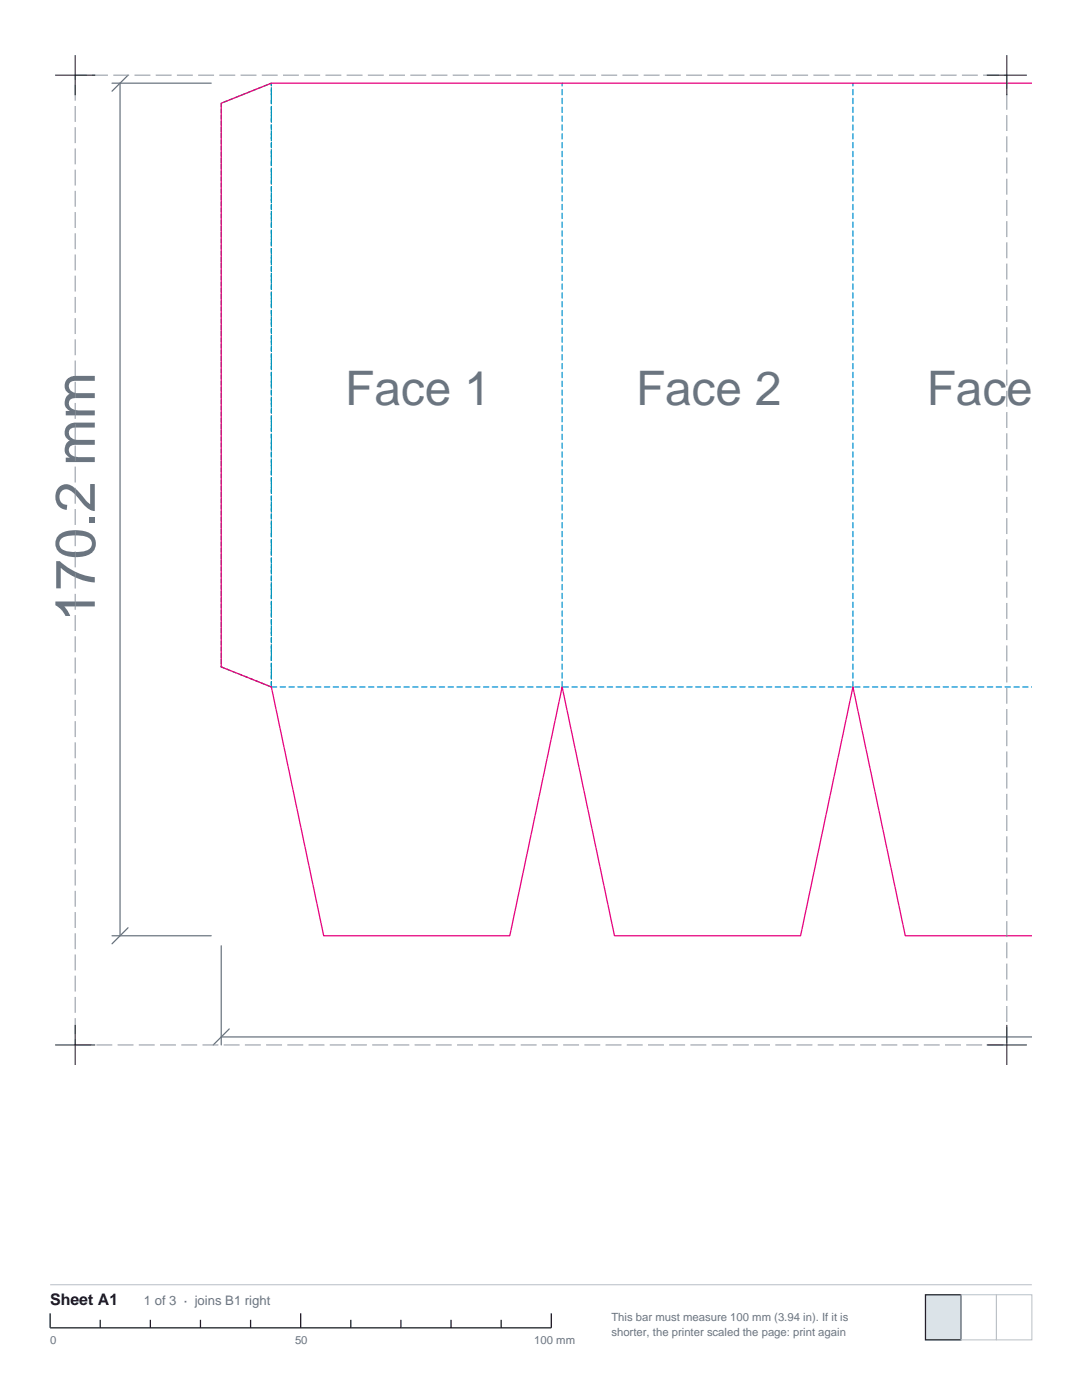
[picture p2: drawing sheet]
<svg xmlns="http://www.w3.org/2000/svg" width="216mm" height="279mm" viewBox="0 0 216 279" stroke-linecap="round" stroke-linejoin="round" font-family="sans-serif">
<path d="M22.4 16.6h19.7M24 16.6v170.2M25.6 15l-3.2 3.2M22.4 186.8h19.7M25.6 185.2l-3.2 3.2M44.1 188.8v19.7M44.1 206.9h161.8M45.7 205.3l-3.2 3.2" fill="none" stroke="#6b7580" stroke-width=".25"/>
<path d="M44.1 20.6l10-4v120.5l-10-4z" fill="none" stroke="#00a359" stroke-width=".25" stroke-dasharray=".7 .5"/>
<path d="M54.1 137.1v-120.5M54.1 137.1h151.8M112.2 137.1v-120.5M170.2 137.1v-120.5" fill="none" stroke="#008fd4" stroke-width=".25" stroke-dasharray="1.1 .7"/>
<path d="M205.9 16.6h-151.8l-10 4v112.5l10 4 10.5 49.7h37.1l10.5-49.7 10.4 49.7h37.1l10.5-49.7 10.4 49.7h25.3" fill="none" stroke="#e6007d" stroke-width=".25"/>
<path d="M15 15h185.9v193.5h-185.9z" fill="none" stroke="#8c949e" stroke-width=".2" stroke-dasharray="3.2 1.1" stroke-linecap="butt"/>
<path d="M11 15h8M15 11v8M196.9 15h8M200.9 11v8M11 208.5h8M15 204.5v8M196.9 208.5h8M200.9 204.5v8" fill="none" stroke="#12171c" stroke-width=".2"/>
<path d="M10 256.4h195.9" fill="none" stroke="#b8bfc7" stroke-width=".2"/>
<path d="M10 262.1v2.9h100v-2.9M20 263.4v1.6M30 263.4v1.6M40 263.4v1.6M50 263.4v1.6M60 262.1v2.9M70 263.4v1.6M80 263.4v1.6M90 263.4v1.6M100 263.4v1.6" fill="none" stroke="#12171c" stroke-width=".25"/>
<path d="M184.7 258.4h7v9h-7z" fill="#dbe3e8" stroke="#12171c" stroke-width=".25"/>
<path d="M191.7 258.4h7.1v9h-7.1zM198.8 258.4h7.1v9h-7.1z" fill="none" stroke="#b8bfc7" stroke-width=".2"/>
<text font-size="11.2" fill="#6b7580" x="18.9" y="124.1" transform="rotate(-90 18.9 124.1)">170.2 mm</text>
<g font-size="9.5" fill="#6b7580">
<text x="68.9" y="80.8">Face 1</text>
<text x="126.9" y="80.8">Face 2</text>
<text x="184.9" y="80.8">Face 3</text>
</g>
<text font-size="3.2" fill="#12171c" x="10" y="260.4">Sheet A1</text>
<text font-size="2.6" fill="#6b7580" x="28.7" y="260.4">1 of 3 · joins B1 right</text>
<g font-size="2.3" fill="#6b7580">
<text x="122" y="263.6">This bar must measure 100 mm (3.94 in). If it is</text>
<text x="10" y="268.2">0</text>
<text x="58.9" y="268.2">50</text>
<text x="106.6" y="268.2">100 mm</text>
<text x="122" y="266.7">shorter, the printer scaled the page: print again</text>
</g>
</svg>
